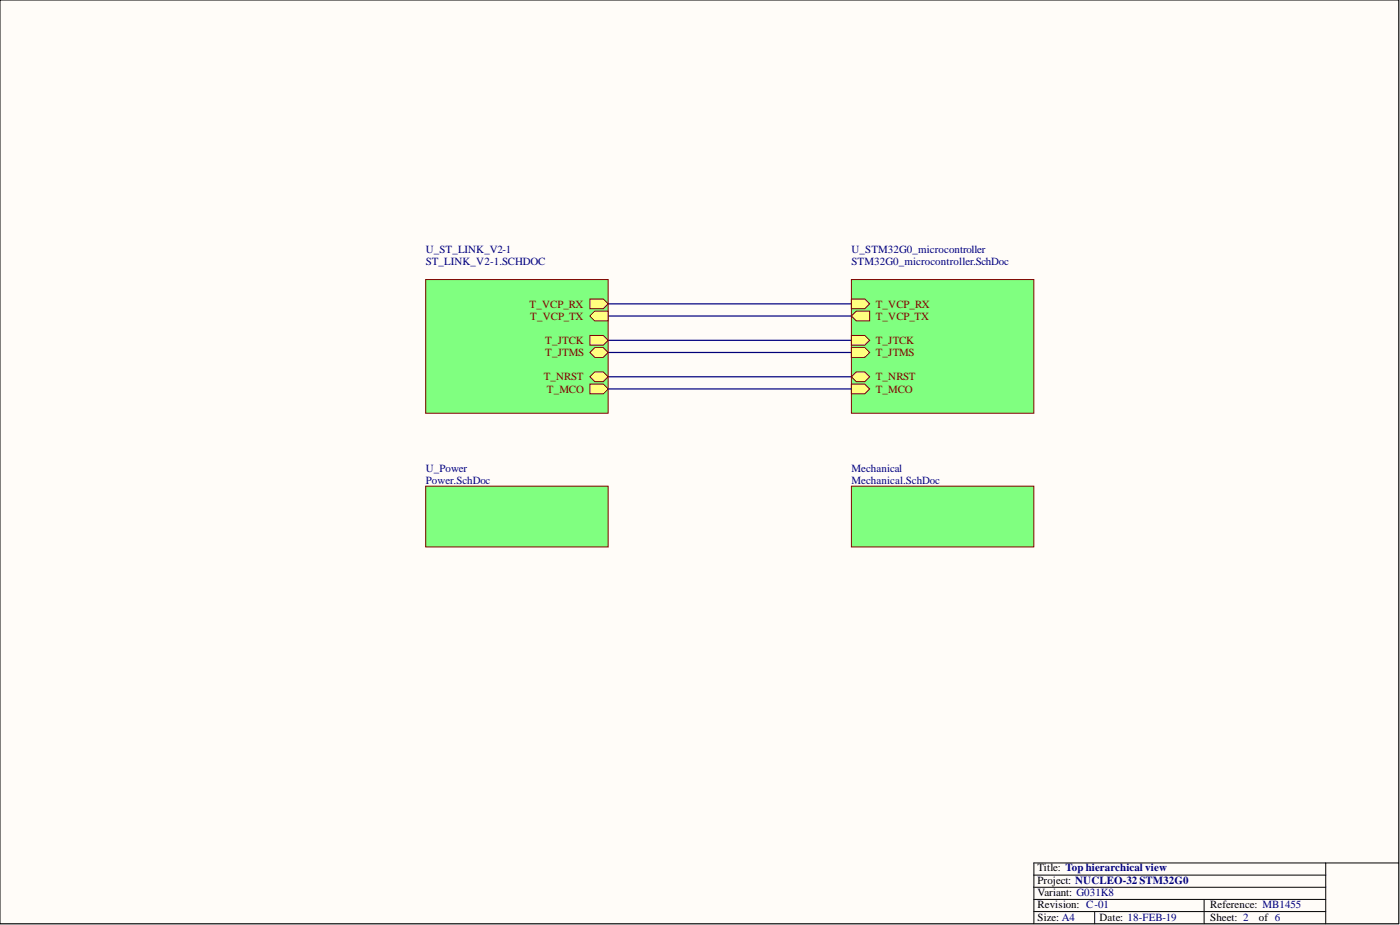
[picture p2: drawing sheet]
<svg xmlns="http://www.w3.org/2000/svg" width="292mm" height="193mm" viewBox="0 0 292 193" stroke-linecap="round" stroke-linejoin="round" font-family="sans-serif">
<path d="M0 0h291.8v192.7h-291.8z" fill-rule="evenodd" fill="#fffcf8"/>
<path d="M0 0h291.8v192.7h-291.8z" fill="none" stroke="#000" stroke-width=".21"/>
<path d="M0 0h291.8v192.7h-291.8z" fill-rule="evenodd" fill="#fffcf8"/>
<path d="M0 0h291.8v192.7h-291.8zM215.7 182.6h60.9M215.7 185.1h60.9M215.7 190.2h60.9M215.7 187.6h60.9M228.4 190.2v2.5M251.2 187.6v5.1M276.6 180v12.7M291.8 180h-76.1v12.7" fill="none" stroke="#000" stroke-width=".21"/>
<path d="M88.8 101.4h38.1v12.7h-38.1z" fill-rule="evenodd" fill="#80ff80"/>
<path d="M88.8 101.4h38.1v12.7h-38.1z" fill="none" stroke="#800000" stroke-width=".21"/>
<path d="M177.6 101.4h38.1v12.7h-38.1z" fill-rule="evenodd" fill="#80ff80"/>
<path d="M177.6 101.4h38.1v12.7h-38.1z" fill="none" stroke="#800000" stroke-width=".21"/>
<path d="M126.9 73.5h50.7M126.9 71h50.7M126.9 63.4h50.7M126.9 65.9h50.7M126.9 78.6h50.7" fill="none" stroke="#000080" stroke-width=".25"/>
<path d="M88.8 58.3h38.1v27.9h-38.1z" fill-rule="evenodd" fill="#80ff80"/>
<path d="M88.8 58.3h38.1v27.9h-38.1z" fill="none" stroke="#800000" stroke-width=".21"/>
<path d="M123.1 62.4h2.8l1 1-1 1h-2.8z" fill-rule="evenodd" fill="#ffff80"/>
<path d="M123.1 62.4h2.8l1 1-1 1h-2.8z" fill="none" stroke="#800000" stroke-width=".21"/>
<path d="M123.1 65.9l1-1h2.8v2h-2.8z" fill-rule="evenodd" fill="#ffff80"/>
<path d="M123.1 65.9l1-1h2.8v2h-2.8z" fill="none" stroke="#800000" stroke-width=".21"/>
<path d="M123.1 73.5l1-1h1.8l1 1-1 1h-1.8z" fill-rule="evenodd" fill="#ffff80"/>
<path d="M123.1 73.5l1-1h1.8l1 1-1 1h-1.8z" fill="none" stroke="#800000" stroke-width=".21"/>
<path d="M123.1 70h2.8l1 1-1 1h-2.8z" fill-rule="evenodd" fill="#ffff80"/>
<path d="M123.1 70h2.8l1 1-1 1h-2.8z" fill="none" stroke="#800000" stroke-width=".21"/>
<path d="M123.1 78.6l1-1h1.8l1 1-1 1h-1.8z" fill-rule="evenodd" fill="#ffff80"/>
<path d="M123.1 78.6l1-1h1.8l1 1-1 1h-1.8z" fill="none" stroke="#800000" stroke-width=".21"/>
<path d="M123.1 80.1h2.8l1 1-1 1.1h-2.8z" fill-rule="evenodd" fill="#ffff80"/>
<path d="M123.1 80.1h2.8l1 1-1 1.1h-2.8z" fill="none" stroke="#800000" stroke-width=".21"/>
<path d="M177.6 58.3h38.1v27.9h-38.1z" fill-rule="evenodd" fill="#80ff80"/>
<path d="M177.6 58.3h38.1v27.9h-38.1z" fill="none" stroke="#800000" stroke-width=".21"/>
<path d="M177.6 78.6l1.1-1h1.7l1 1-1 1h-1.7z" fill-rule="evenodd" fill="#ffff80"/>
<path d="M177.6 78.6l1.1-1h1.7l1 1-1 1h-1.7z" fill="none" stroke="#800000" stroke-width=".21"/>
<path d="M177.6 70h2.8l1 1-1 1h-2.8z" fill-rule="evenodd" fill="#ffff80"/>
<path d="M177.6 70h2.8l1 1-1 1h-2.8z" fill="none" stroke="#800000" stroke-width=".21"/>
<path d="M177.6 72.5h2.8l1 1-1 1h-2.8z" fill-rule="evenodd" fill="#ffff80"/>
<path d="M177.6 72.5h2.8l1 1-1 1h-2.8z" fill="none" stroke="#800000" stroke-width=".21"/>
<path d="M177.6 62.4h2.8l1 1-1 1h-2.8z" fill-rule="evenodd" fill="#ffff80"/>
<path d="M177.6 62.4h2.8l1 1-1 1h-2.8z" fill="none" stroke="#800000" stroke-width=".21"/>
<path d="M177.6 65.9l1.1-1h2.7v2h-2.7z" fill-rule="evenodd" fill="#ffff80"/>
<path d="M177.6 65.9l1.1-1h2.7v2h-2.7z" fill="none" stroke="#800000" stroke-width=".21"/>
<path d="M177.6 80.1h2.8l1 1-1 1.1h-2.8z" fill-rule="evenodd" fill="#ffff80"/>
<path d="M177.6 80.1h2.8l1 1-1 1.1h-2.8z" fill="none" stroke="#800000" stroke-width=".21"/>
<path d="M126.9 81.1h50.7" fill="none" stroke="#000080" stroke-width=".25"/>
<g font-size="2.3" fill="#000080">
<text x="88.8" y="52.7">U_ST_LINK_V2-1</text>
<text x="177.6" y="52.7">U_STM32G0_microcontroller</text>
<text x="88.8" y="55.3">ST_LINK_V2-1.SCHDOC</text>
<text x="177.6" y="55.3">STM32G0_microcontroller.SchDoc</text>
<text x="88.8" y="98.4">U_Power</text>
<text x="88.8" y="100.9">Power.SchDoc</text>
<text x="177.6" y="98.4">Mechanical</text>
<text x="177.6" y="100.9">Mechanical.SchDoc</text>
</g>
<g font-size="2.3" fill="#800000">
<text x="110.5" y="64.2">T_VCP_RX</text>
<text x="182.7" y="64.2">T_VCP_RX</text>
<text x="110.6" y="66.7">T_VCP_TX</text>
<text x="113.8" y="71.8">T_JTCK</text>
<text x="182.7" y="71.8">T_JTCK</text>
<text x="182.7" y="66.7">T_VCP_TX</text>
<text x="113.8" y="74.3">T_JTMS</text>
<text x="182.7" y="74.3">T_JTMS</text>
<text x="113.4" y="79.4">T_NRST</text>
<text x="114.1" y="81.9">T_MCO</text>
<text x="182.7" y="79.4">T_NRST</text>
<text x="182.7" y="81.9">T_MCO</text>
</g>
<g font-size="2.3">
<text x="216.5" y="181.8">Title: Top hierarchical view</text>
<text x="216.5" y="184.3">Project: NUCLEO-32 STM32G0</text>
<text x="216.5" y="189.4">Revision: C-01</text>
<text x="216.5" y="186.9">Variant: G031K8</text>
<text x="252.5" y="189.4">Reference: MB1455</text>
<text x="216.5" y="192.2">Size: A4</text>
<text x="229.4" y="192.2">Date: 18-FEB-19</text>
<text x="252.5" y="192.2">Sheet: 2</text>
<text x="262.7" y="192.2">of 6</text>
</g>
</svg>
